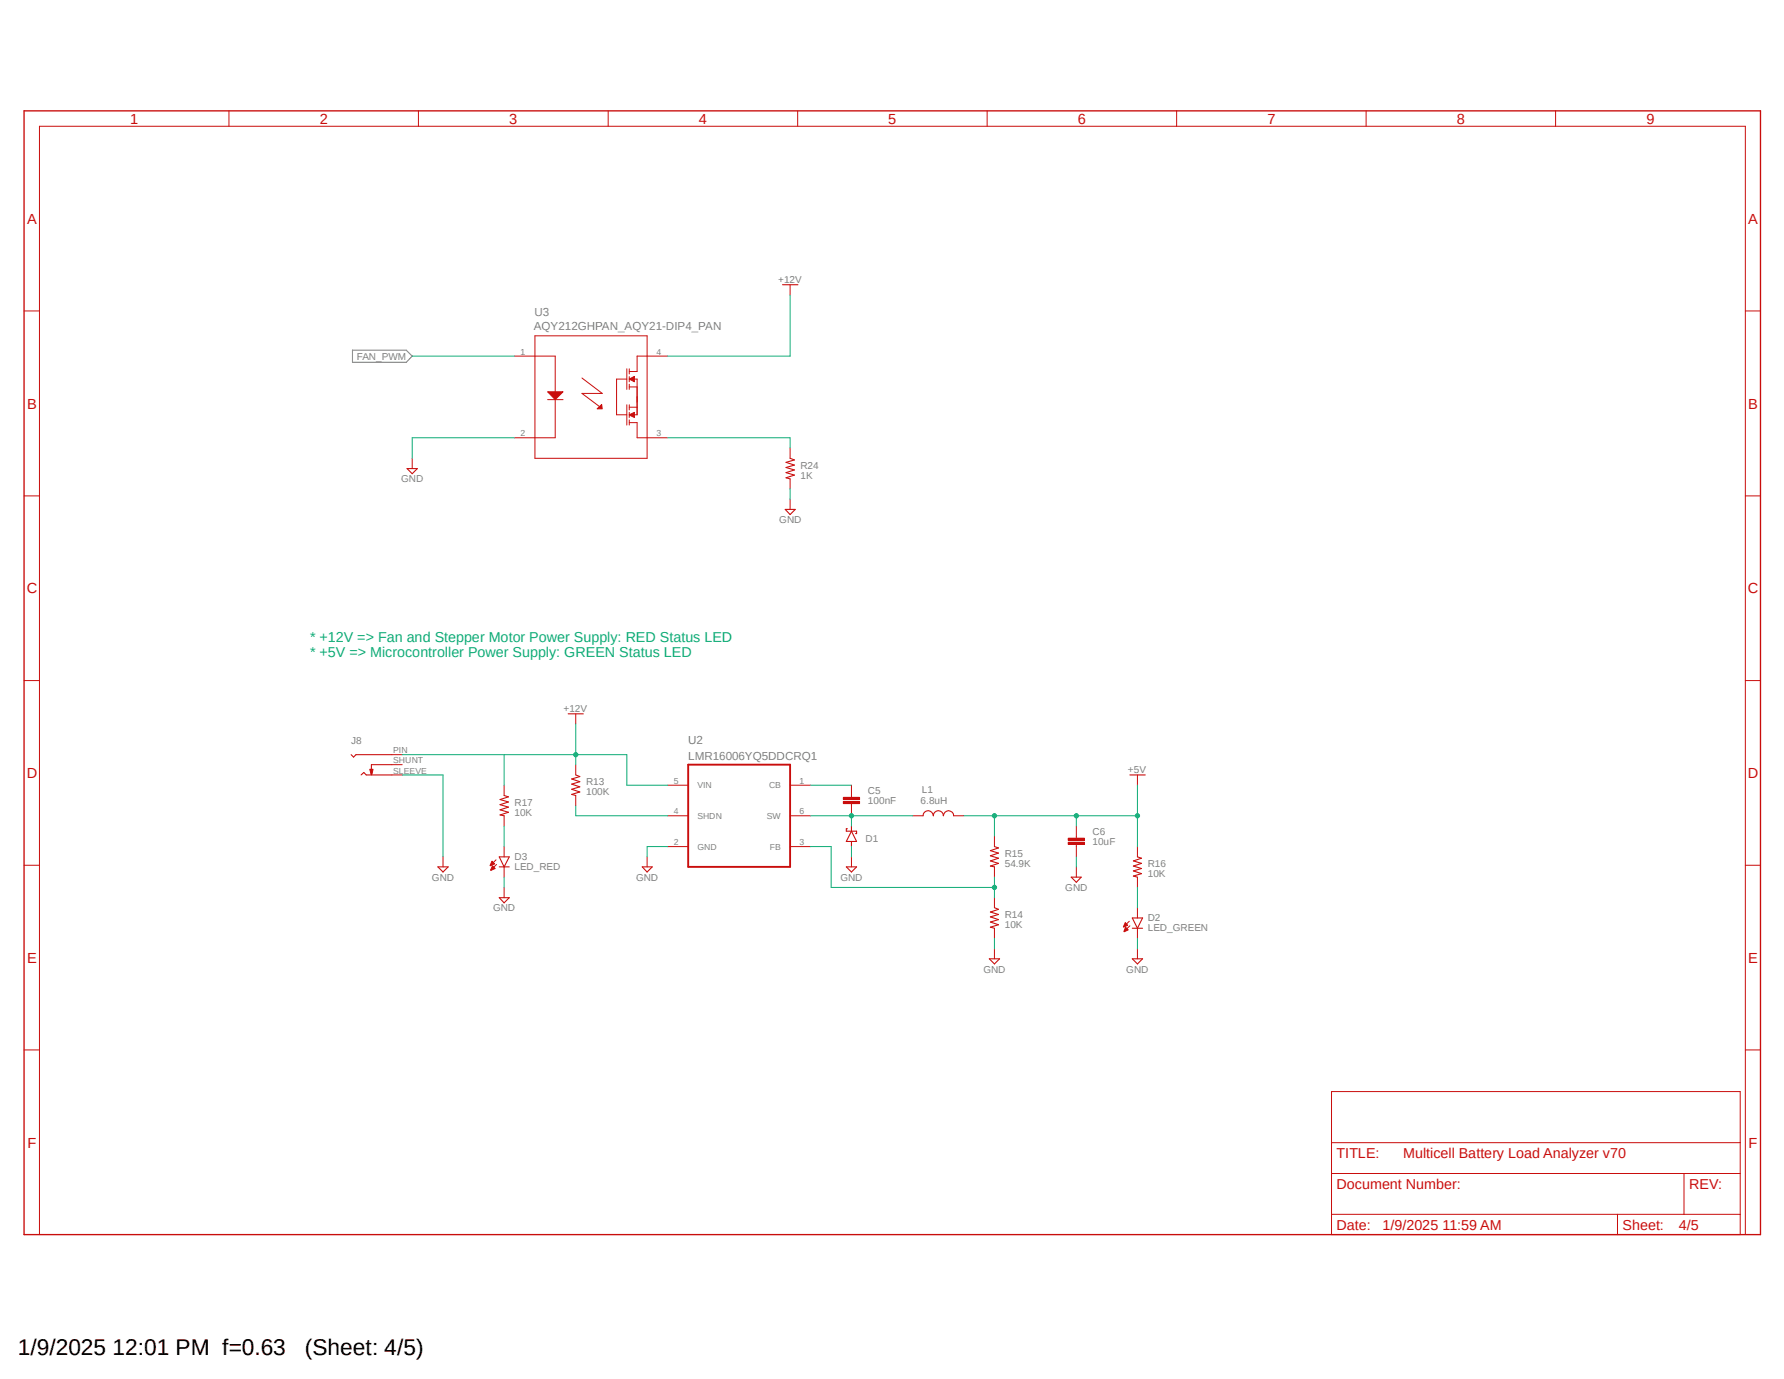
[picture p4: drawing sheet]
<svg xmlns="http://www.w3.org/2000/svg" width="279mm" height="216mm" viewBox="0 0 279 216" stroke-linecap="round" stroke-linejoin="round" font-family="sans-serif">
<path d="M3.4 17.1l272.6 176.6M276 17.1l-272.6 176.6" fill="none" stroke="#fff" stroke-width=".16"/>
<path d="M55.2 54.8h8.4l1 1-1 .9h-8.4z" fill="none" stroke="#808080" stroke-width=".17"/>
<path d="M3.8 17.4h271.9v175.9h-271.9z" fill="none" stroke="#c90d0c" stroke-width=".21"/>
<g fill="none" stroke="#c90d0c" stroke-width=".16">
<path d="M35.9 17.4v2.4M65.5 17.4v2.4M95.2 17.4v2.4M124.9 17.4v2.4M154.6 17.4v2.4M184.3 17.4v2.4M214 17.4v2.4M243.6 17.4v2.4M3.8 48.7h2.4M273.3 48.7h2.4M3.8 77.6h2.4M273.3 77.6h2.4"/>
<path d="M3.8 106.6h2.4M273.3 106.6h2.4M3.8 135.5h2.4M273.3 135.5h2.4M3.8 164.4h2.4M208.5 170.9h64v22.4h-64zM208.5 178.9h64M273.3 164.4h2.4M6.2 193.3v-173.5h267.1v173.5M208.5 183.7h64M208.5 190.1h64M253.3 190.1v3.2"/>
<path d="M263.7 183.7v6.4"/>
</g>
<path d="M57.9 120.4h.5l-.1 .8h-.2z" fill-rule="evenodd" fill="#c90d0c"/>
<g fill="none" stroke="#c90d0c" stroke-width=".16">
<path d="M61.4 118.2h1.6M61.4 119.7h1.6M90.2 111.8v1.5M90.2 119.7v1.6M57.9 120.4h.5l-.1 .8h-.2zM61.4 121.3h1.6M69.4 134.2v1.5M90.2 124.5v1.7M101.3 134.2v1.5M104.6 127.7h3.2M104.6 122.9h3.2M104.6 132.5h3.2"/>
<path d="M123.7 127.7h3.3M123.7 122.9h3.3M123.7 132.5h3.3M132.1 125.5h2.5v.3h-2.5zM132.1 124.8h2.5v.4h-2.5zM133.3 122.9v1.9M133.3 125.8v1.9M133.3 134.2v1.5M143 127.7h1.6M149.4 127.7h1.6M155.7 130.9v1.6M155.7 135.7v1.6"/>
<path d="M167.3 131.9h2.5v.3h-2.5zM167.3 131.2h2.5v.4h-2.5zM168.6 129.3v1.9M168.6 132.2v2M168.6 135.7v1.6M178.1 121.3v1.6M155.7 140.5v1.6M155.7 145.3v1.6M155.7 148.5v1.6M176.9 144.2l-.9 .9M177 144.9l-.9 .9M178.1 142.1v1.6"/>
<path d="M178.1 145.3v1.6"/>
</g>
<g fill="none" stroke="#c90d0c" stroke-width=".17">
<path d="M55 118.2l.4 .3 .4-.3h5.6M61.4 119.7h-3.2v1.6M89 111.8h2.4M56.6 121.3l.4-.4 .4 .4h4M68.6 135.7h1.6l-.8 .8zM90.2 121.3l.6 .3-1.3 .4 1.3 .4-1.3 .4 1.3 .4-1.3 .4 1.3 .4-1.3 .4 .7 .1M100.6 135.7h1.6l-.9 .8zM132.5 135.7h1.7l-.9 .8zM132.7 129.8h-.2v.3h1.7v.4h-.2M133.3 130.1l.9 1.6h-1.7zM133.3 129.3v.8M133.3 131.7v.8"/>
<path d="M144.6 127.7a.8 .8 0 0 1 .8-.8 .8 .8 0 0 1 .8 .8 .78 .78 0 0 1 .8-.8 .78 .78 0 0 1 .7 .8 .8 .8 0 0 1 .8-.8 .8 .8 0 0 1 .9 .8M155.7 132.5l.7 .3-1.3 .4 1.3 .4-1.3 .4 1.3 .4-1.3 .4 1.3 .4-1.3 .4 .6 .1M167.8 137.3h1.5l-.7 .8zM177 121.3h2.4M154.9 150.1h1.6l-.8 .8zM155.7 142.1l.7 .3-1.3 .4 1.3 .4-1.3 .4 1.3 .4-1.3 .4 1.3 .4-1.3 .4 .6 .1M177.3 143.7h1.6l-.8 1.6zM177.3 145.3h1.6"/>
</g>
<path d="M132.1 125.6h2.5M132.1 125h2.5M167.3 132h2.5M167.3 131.4h2.5" fill="none" stroke="#c90d0c" stroke-width=".34"/>
<path d="M107.8 119.7h15.9v16h-15.9z" fill="none" stroke="#c90d0c" stroke-width=".3"/>
<path d="M176.2 144.4l.4 .5-.6 .3z" fill-rule="evenodd" fill="#c90d0c"/>
<path d="M176.2 144.4l.4 .5-.6 .3z" fill="none" stroke="#c90d0c" stroke-width=".16"/>
<path d="M176.3 145.2l.4 .4-.6 .3z" fill-rule="evenodd" fill="#c90d0c"/>
<path d="M77.7 134.6l-.9 .9M77.8 135.3l-.9 .9M79 122.9v1.6M79 127.7v1.6M79 132.5v1.7M79 135.7v1.6M79 138.9v1.6M178.1 132.5v1.7M178.1 137.3v1.6M176.3 145.2l.4 .4-.6 .3zM178.1 148.5v1.6" fill="none" stroke="#c90d0c" stroke-width=".16"/>
<path d="M78.2 134.2h1.6l-.8 1.5zM78.2 135.7h1.6M79 124.5l.6 .3-1.3 .4 1.3 .4-1.3 .4 1.3 .4-1.3 .4 1.3 .4-1.3 .4 .7 .1M178.1 134.2l.7 .2-1.3 .4 1.3 .4-1.3 .4 1.3 .4-1.3 .4 1.3 .4-1.3 .4 .6 .1M78.2 140.5h1.6l-.8 .9zM177.3 150.1h1.6l-.8 .8z" fill="none" stroke="#c90d0c" stroke-width=".17"/>
<path d="M77 134.8l.5 .5-.7 .3z" fill-rule="evenodd" fill="#c90d0c"/>
<path d="M77 134.8l.5 .5-.7 .3z" fill="none" stroke="#c90d0c" stroke-width=".16"/>
<path d="M77.1 135.6l.5 .4-.7 .3z" fill-rule="evenodd" fill="#c90d0c"/>
<g fill="none" stroke="#c90d0c" stroke-width=".16">
<path d="M80.6 55.8h6.4v12.7h-6.4M83.8 52.6h17.5v19.2h-17.5zM91.1 59.2l3.2 2.4h-3.2l2.9 2.2M98.2 59.4h-1.6v5.5h1.6M98.2 57.7v3.3M98.6 59.4h1.2v5.5h-1.2M98.6 57.7v.8M98.6 59v.8M104.6 55.8h-4.8v2.4h-1.2M85.8 62.6h2.4M98.2 63.4v3.1M98.6 66.2h1.2v2.3h4.8"/>
<path d="M98.6 60.2v.8M98.6 63.4v.8M98.6 64.6v.8M98.6 65.7v.8M98.6 60.6h1.2M98.6 63.8h1.2M77.1 135.6l.5 .4-.7 .3z"/>
</g>
<path d="M85.8 61.3h2.4l-1.2 1.3z" fill-rule="evenodd" fill="#c90d0c"/>
<path d="M85.8 61.3h2.4l-1.2 1.3z" fill="none" stroke="#c90d0c" stroke-width=".16"/>
<path d="M93.5 64l.7-.7 .1 .7z" fill-rule="evenodd" fill="#c90d0c"/>
<path d="M93.5 64l.7-.7 .1 .7z" fill="none" stroke="#c90d0c" stroke-width=".16"/>
<path d="M98.6 59.4l.8-.5v.9z" fill-rule="evenodd" fill="#c90d0c"/>
<path d="M98.6 59.4l.8-.5v.9z" fill="none" stroke="#c90d0c" stroke-width=".16"/>
<path d="M98.6 64.9l.8-.3v.8z" fill-rule="evenodd" fill="#c90d0c"/>
<path d="M123.7 44.6v1.6M64.6 71.8v1.6M98.6 64.9l.8-.3v.8zM123.7 70.1v1.7M123.7 75v1.5M123.7 78.1v1.7" fill="none" stroke="#c90d0c" stroke-width=".16"/>
<path d="M122.6 44.6h2.4M63.8 73.4h1.6l-.8 .8zM123 79.8h1.5l-.8 .8zM123.7 71.8l.7 .2-1.3 .4 1.3 .4-1.3 .4 1.3 .4-1.3 .4 1.3 .4-1.3 .4 .6 .2" fill="none" stroke="#c90d0c" stroke-width=".17"/>
<path d="M63 118.2h35.2v4.7h6.4M90.2 113.3v6.4" fill="none" stroke="#0dab76" stroke-width=".16"/>
<circle cx="90.2" cy="118.2" r=".33" fill="#0dab76"/>
<g fill="none" stroke="#0dab76" stroke-width=".16">
<path d="M123.7 46.2v9.6h-19.1M63 121.3h6.4v12.9M90.2 126.2v1.5h14.4M127 127.7h16M127 122.9h6.3M133.3 127.7v1.6"/>
<circle cx="90.2" cy="118.2" r=".33"/>
</g>
<circle cx="133.4" cy="127.7" r=".33" fill="#0dab76"/>
<g fill="none" stroke="#0dab76" stroke-width=".16">
<path d="M155.7 127.7v3.2M168.6 127.7v1.6M178.1 122.9v4.8h-27.1"/>
<circle cx="133.4" cy="127.7" r=".33"/>
</g>
<circle cx="155.7" cy="127.7" r=".33" fill="#0dab76"/>
<circle cx="155.7" cy="127.7" r=".33" fill="none" stroke="#0dab76" stroke-width=".16"/>
<circle cx="168.6" cy="127.7" r=".33" fill="#0dab76"/>
<g fill="none" stroke="#0dab76" stroke-width=".16">
<path d="M178.1 127.7v4.8"/>
<circle cx="168.6" cy="127.7" r=".33"/>
</g>
<circle cx="178.1" cy="127.7" r=".33" fill="#0dab76"/>
<g fill="none" stroke="#0dab76" stroke-width=".16">
<path d="M80.6 68.5h-16v3.3M123.7 76.5v1.6M79 137.3v1.6M104.6 132.5h-3.3v1.7M127 132.5h3.2v6.4h25.5M133.3 132.5v1.7M155.7 137.3v3.2M168.6 134.2v1.5M155.7 146.9v1.6M178.1 146.9v1.6"/>
<circle cx="178.1" cy="127.7" r=".33"/>
</g>
<circle cx="155.7" cy="138.9" r=".33" fill="#0dab76"/>
<g fill="none" stroke="#0dab76" stroke-width=".16">
<path d="M64.6 55.8h16M104.6 68.5h19.1v1.6M79 118.2v4.7M79 129.3v3.2M178.1 138.9v3.2"/>
<circle cx="155.7" cy="138.9" r=".33"/>
</g>
<g font-size="3.6">
<text x="2.8" y="212.1">1/9/2025 12:01 PM f=0.63</text>
<text x="47.7" y="212.1">(Sheet: 4/5)</text>
</g>
<g font-size="2.3" fill="#c90d0c">
<text x="20.4" y="19.4">1</text>
<text x="50.1" y="19.4">2</text>
<text x="79.8" y="19.4">3</text>
<text x="109.4" y="19.4">4</text>
<text x="139.1" y="19.4">5</text>
<text x="168.8" y="19.4">6</text>
<text x="198.5" y="19.4">7</text>
<text x="228.2" y="19.4">8</text>
<text x="257.8" y="19.4">9</text>
<text x="4.2" y="35.1">A</text>
<text x="273.8" y="35.1">A</text>
<text x="4.2" y="64">B</text>
<text x="273.8" y="64">B</text>
<text x="4.2" y="92.9">C</text>
<text x="273.7" y="92.9">C</text>
<text x="4.2" y="121.8">D</text>
<text x="273.7" y="121.8">D</text>
<text x="4.2" y="150.7">E</text>
<text x="273.8" y="150.7">E</text>
<text x="4.3" y="179.7">F</text>
<text x="273.9" y="179.7">F</text>
</g>
<g font-size="2.2" fill="#0dab76">
<text x="48.6" y="100.5">* +12V =&gt; Fan and Stepper Motor Power Supply: RED Status LED</text>
<text x="48.6" y="102.9">* +5V =&gt; Microcontroller Power Supply: GREEN Status LED</text>
</g>
<g font-size="2.2" fill="#c90d0c">
<text x="209.3" y="181.3">TITLE:</text>
<text x="219.8" y="181.3">Multicell Battery Load Analyzer v70</text>
<text x="209.3" y="186.1">Document Number:</text>
<text x="264.5" y="186.1">REV:</text>
<text x="209.3" y="192.5">Date:</text>
<text x="216.5" y="192.5">1/9/2025 11:59 AM</text>
<text x="254.1" y="192.5">Sheet:</text>
<text x="262.9" y="192.5">4/5</text>
</g>
<g font-size="1.8" fill="#808080">
<text x="83.6" y="51.6">AQY212GHPAN_AQY21-DIP4_PAN</text>
<text x="83.7" y="49.5">U3</text>
<text x="107.8" y="119">LMR16006YQ5DDCRQ1</text>
<text x="107.8" y="116.5">U2</text>
</g>
<g font-size="1.6" fill="#808080">
<text x="121.9" y="44.2">+12V</text>
<text x="55.9" y="56.3">FAN_PWM</text>
<text x="62.8" y="75.5">GND</text>
<text x="125.3" y="75">1K</text>
<text x="125.3" y="73.4">R24</text>
<text x="122" y="81.9">GND</text>
<text x="88.3" y="111.4">+12V</text>
<text x="55" y="116.5">J8</text>
<text x="91.8" y="124.5">100K</text>
<text x="91.8" y="122.9">R13</text>
<text x="135.9" y="125.9">100nF</text>
<text x="135.9" y="124.3">C5</text>
<text x="144.2" y="125.9">6.8uH</text>
<text x="144.4" y="124.1">L1</text>
<text x="176.7" y="121">+5V</text>
<text x="80.6" y="127.7">10K</text>
<text x="80.6" y="126.2">R17</text>
<text x="135.5" y="131.9">D1</text>
<text x="171.1" y="130.7">C6</text>
<text x="67.6" y="137.9">GND</text>
<text x="80.6" y="136.2">LED_RED</text>
<text x="80.6" y="134.6">D3</text>
<text x="99.6" y="137.9">GND</text>
<text x="131.6" y="137.9">GND</text>
<text x="157.3" y="135.7">54.9K</text>
<text x="157.3" y="134.2">R15</text>
<text x="171.1" y="132.3">10uF</text>
<text x="179.7" y="137.3">10K</text>
<text x="179.7" y="135.8">R16</text>
<text x="77.2" y="142.7">GND</text>
<text x="157.3" y="143.8">R14</text>
<text x="166.8" y="139.5">GND</text>
<text x="157.3" y="145.3">10K</text>
<text x="179.7" y="145.8">LED_GREEN</text>
<text x="179.7" y="144.2">D2</text>
<text x="154" y="152.3">GND</text>
<text x="176.4" y="152.3">GND</text>
</g>
<g font-size="1.4" fill="#808080">
<text x="81.5" y="55.5">1</text>
<text x="102.8" y="55.5">4</text>
<text x="81.5" y="68.3">2</text>
<text x="102.8" y="68.3">3</text>
<text x="61.6" y="117.9">PIN</text>
<text x="61.6" y="119.5">SHUNT</text>
<text x="61.6" y="121.1">SLEEVE</text>
<text x="105.5" y="122.7">5</text>
<text x="109.2" y="123.4">VIN</text>
<text x="120.4" y="123.4">CB</text>
<text x="125.2" y="122.7">1</text>
<text x="105.5" y="127.5">4</text>
<text x="109.2" y="128.2">SHDN</text>
<text x="120.1" y="128.2">SW</text>
<text x="125.2" y="127.5">6</text>
<text x="105.5" y="132.3">2</text>
<text x="109.2" y="133">GND</text>
<text x="120.6" y="133">FB</text>
<text x="125.2" y="132.3">3</text>
</g>
</svg>
